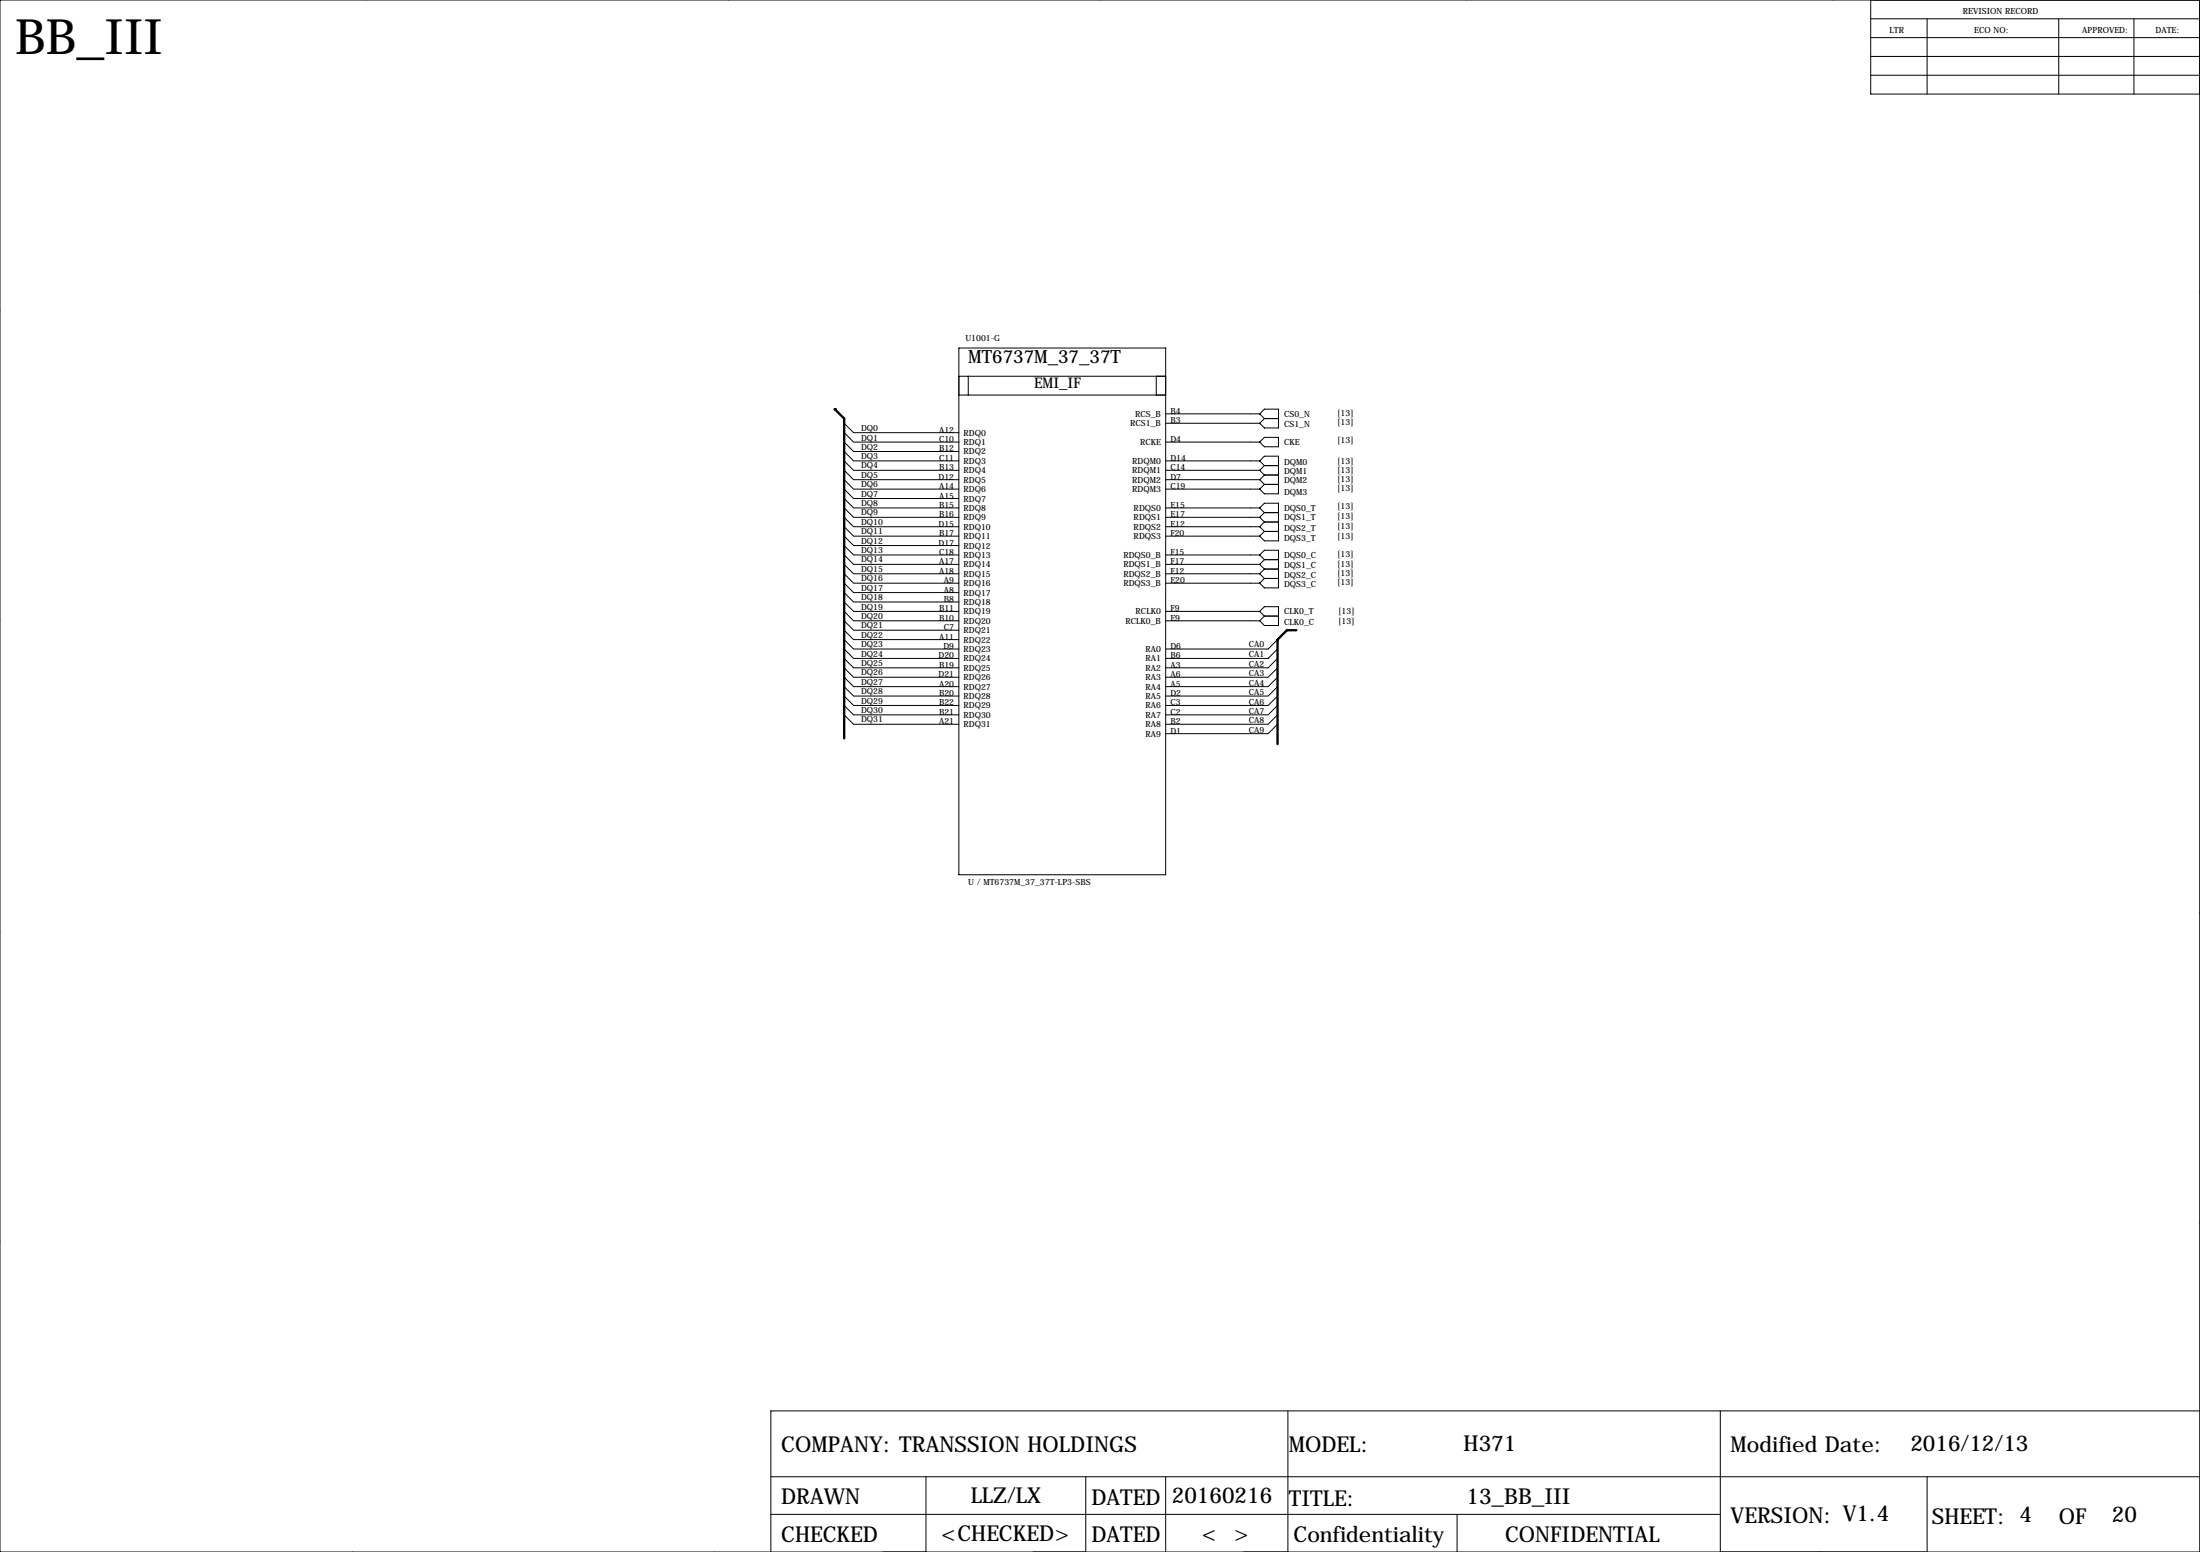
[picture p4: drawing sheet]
<svg xmlns="http://www.w3.org/2000/svg" width="594mm" height="419mm" viewBox="0 0 594 419" stroke-linecap="round" stroke-linejoin="round" font-family="sans-serif">
<g fill="none" stroke="#000" stroke-width=".27">
<path d="M99.1 -.1v.1M196.8 -.1v.1M297.2 -.1v.1M396.2 -.1v.1M495.3 -.1v.1M0 0h594.4v419.1h-594.4zM505.5 5.1h88.9M505.5 10.2h88.9M505.5 0v25.4h88.9M505.5 15.2h88.9M520.7 5.1v20.3M556.3 5.1v20.3"/>
<path d="M576.6 5.1v20.3M505.5 20.3h88.9M594.4 78.7h.1M0 83.8h.1M259.1 94h55.9v142.2h-55.9zM228.1 114.3l2.5 2.5h28.5M228.1 116.8l2.5 2.6h28.5M228.1 119.4l2.5 2.5h28.5M259.1 101.6h55.9M259.1 106.7h55.9M261.6 101.6v5.1M312.4 101.6v5.1"/>
<path d="M315 119.4h25.4M315 111.8h25.4M315 114.3h25.4M340.4 111.8l1.2-1.3h3.8v5.1h-3.8l-1.2-1.3M340.4 119.4l1.2-1.3h3.8v2.5h-3.8zM340.4 111.8l1.2 1.2M341.6 113h3.8M341.6 113l-1.2 1.3M228.1 127l2.5 2.5h28.5M228.1 129.5l2.5 2.6h28.5M228.1 132.1l2.5 2.5h28.5M228.1 134.6l2.5 2.6h28.5"/>
<path d="M228.1 137.2l2.5 2.5h28.5M228.1 121.9l2.5 2.6h28.5M228.1 124.5l2.5 2.5h28.5M228.1 139.7l2.5 2.5h28.5M315 139.7h25.4M315 137.2h25.4M315 132.1h25.4M315 129.5h25.4M315 127h25.4M315 124.5h25.4M340.4 124.5l1.2-1.3h3.8v10.1h-3.8l-1.2-1.2M340.4 137.2l1.2-1.3h3.8v10.2h-3.8l-1.2-1.3"/>
<path d="M340.4 129.5l1.2 1.3M340.4 127l1.2 1.3M340.4 124.5l1.2 1.2M340.4 139.7l1.2 1.3M340.4 137.2l1.2 1.2M341.6 130.8h3.8M341.6 130.8l-1.2 1.3M341.6 128.3h3.8M341.6 128.3l-1.2 1.2M341.6 125.7h3.8M341.6 125.7l-1.2 1.3M341.6 138.4h3.8"/>
<path d="M341.6 138.4l-1.2 1.3M228.1 157.5l2.5 2.5h28.5M228.1 147.3l2.5 2.6h28.5M228.1 149.9l2.5 2.5h28.5M228.1 152.4l2.5 2.5h28.5M228.1 154.9l2.5 2.6h28.5M228.1 142.2l2.5 2.6h28.5M228.1 144.8l2.5 2.5h28.5M315 157.5h25.4M315 154.9h25.4M315 152.4h25.4M315 149.9h25.4"/>
<path d="M315 144.8h25.4M315 142.2h25.4M340.4 149.9l1.2-1.3h3.8v10.2h-3.8l-1.2-1.3M340.4 149.9l1.2 1.2M340.4 152.4l1.2 1.3M340.4 154.9l1.2 1.3M340.4 142.2l1.2 1.3M341.6 151.1h3.8M341.6 153.7h3.8M341.6 151.1l-1.2 1.3M341.6 156.2h3.8M341.6 153.7l-1.2 1.2"/>
<path d="M341.6 156.2l-1.2 1.3M341.6 141h3.8M341.6 143.5h3.8M341.6 143.5l-1.2 1.3M341.6 141l-1.2 1.2M0 167.6h.1M228.1 162.6l2.5 2.5h28.5M228.1 172.7l2.5 2.6h28.5M228.1 175.3l2.5 2.5h28.5M228.1 170.2l2.5 2.5h28.5M228.1 177.8l2.5 2.5h28.5M228.1 165.1l2.5 2.5h28.5"/>
<path d="M228.1 167.6l2.5 2.6h28.5M228.1 160l2.5 2.6h28.5M315 167.6h25.4M315 165.1h25.4M340.4 165.1l1.2-1.3h3.8v5.1h-3.8l-1.2-1.3M340.4 165.1l1.2 1.3M341.6 166.4h3.8M341.6 166.4l-1.2 1.2M345.2 177.8l-2.6 2.5h-27.6M345.2 175.3l-2.6 2.5h-27.6M345.2 172.7l-2.6 2.6h-27.6M594.4 162.6h.1"/>
<path d="M228.1 182.9l2.5 2.5h28.5M228.1 193l2.5 2.6h28.5M228.1 190.5l2.5 2.5h28.5M228.1 188l2.5 2.5h28.5M228.1 185.4l2.5 2.6h28.5M228.1 180.3l2.5 2.6h28.5M345.2 193l-2.6 2.6h-27.6M345.2 195.6l-2.6 2.5h-27.6M345.2 190.5l-2.6 2.5h-27.6M345.2 188l-2.6 2.5h-27.6M345.2 185.4l-2.6 2.6h-27.6M345.2 182.9l-2.6 2.5h-27.6"/>
<path d="M345.2 180.3l-2.6 2.6h-27.6M0 251.5h.1M594.4 246.4h.1M0 335.3h.1M594.4 330.2h.1M208.3 398.8h386.1M250.2 398.8v20.3M293.4 398.8v20.3M315 398.8v20.3M348 381v38.1M464.8 381v38.1M520.7 398.8v20.3"/>
<path d="M594.4 381h-386.1v38.1M95.2 419.1h.1M193 419.1h.1M208.3 408.9h256.5M393.7 408.9v10.2M491.5 419.1h.1"/>
</g>
<path d="M225.6 110.5h.1M225.6 110.5l2.5 2.5v86.4M350.3 170.2h-2.6l-2.5 2.5v28.2" fill="none" stroke="#000" stroke-width=".63"/>
<text font-size="13.2" x="4.1" y="14.5">BB_III</text>
<g font-size="5.9">
<text x="211.1" y="392.2">COMPANY: TRANSSION HOLDINGS</text>
<text x="348.2" y="392.2">MODEL:</text>
<text x="395.5" y="391.7">H371</text>
<text x="467.6" y="392.2">Modified Date:</text>
<text x="516.2" y="391.7">2016/12/13</text>
<text x="211.1" y="406.1">DRAWN</text>
<text x="262.3" y="405.9">LLZ/LX</text>
<text x="294.9" y="406.4">DATED</text>
<text x="316.6" y="405.9">20160216</text>
<text x="348.2" y="406.7">TITLE:</text>
<text x="396.2" y="406.1">13_BB_III</text>
<text x="467.6" y="411.2">VERSION: V1.4</text>
<text x="522" y="411.5">SHEET: 4</text>
<text x="556.3" y="411.5">OF</text>
<text x="570.6" y="411">20</text>
<text x="211.1" y="416.3">CHECKED</text>
<text x="254.3" y="416.1">&lt;CHECKED&gt;</text>
<text x="294.9" y="416.3">DATED</text>
<text x="324.8" y="416.1">&lt; &gt;</text>
<text x="349.5" y="416.3">Confidentiality</text>
<text x="406.7" y="416.3">CONFIDENTIAL</text>
</g>
<text font-size="4.9" x="261.6" y="98">MT6737M_37_37T</text>
<text font-size="4" x="279.4" y="104.6">EMI_IF</text>
<g font-size="2.3">
<text x="530.4" y="3.8">REVISION RECORD</text>
<text x="510.5" y="8.9">LTR</text>
<text x="533.4" y="8.9">ECO NO:</text>
<text x="562.6" y="8.9">APPROVED:</text>
<text x="582.4" y="8.9">DATE:</text>
<text x="260.9" y="92.2">U1001-G</text>
<text x="306.7" y="112.6">RCS_B</text>
<text x="316.2" y="111.8">B4</text>
<text x="347" y="112.5">CS0_N</text>
<text x="361.3" y="112.4">[13]</text>
<text x="232.7" y="116.3">DQ0</text>
<text x="232.7" y="119.1">DQ1</text>
<text x="253.7" y="119.4">C10</text>
<text x="253.7" y="116.8">A12</text>
<text x="260.4" y="117.6">RDQ0</text>
<text x="305.4" y="115.1">RCS1_B</text>
<text x="316.2" y="114.3">B3</text>
<text x="316.2" y="119.4">D4</text>
<text x="347" y="115.3">CS1_N</text>
<text x="361.3" y="114.6">[13]</text>
<text x="361.3" y="119.7">[13]</text>
<text x="232.7" y="121.4">DQ2</text>
<text x="232.7" y="124">DQ3</text>
<text x="253.7" y="124.5">C11</text>
<text x="253.7" y="121.9">B12</text>
<text x="260.4" y="125.3">RDQ3</text>
<text x="260.4" y="122.7">RDQ2</text>
<text x="260.4" y="120.2">RDQ1</text>
<text x="305.9" y="125.3">RDQM0</text>
<text x="308" y="120.2">RCKE</text>
<text x="316.2" y="124.5">D14</text>
<text x="347" y="120.1">CKE</text>
<text x="347" y="125.5">DQM0</text>
<text x="361.3" y="125.3">[13]</text>
<text x="232.7" y="126.5">DQ4</text>
<text x="232.7" y="129">DQ5</text>
<text x="232.7" y="131.6">DQ6</text>
<text x="253.6" y="129.5">D12</text>
<text x="253.7" y="127">B13</text>
<text x="260.4" y="130.3">RDQ5</text>
<text x="260.4" y="127.8">RDQ4</text>
<text x="305.9" y="127.8">RDQM1</text>
<text x="305.9" y="130.3">RDQM2</text>
<text x="316.2" y="127">C14</text>
<text x="316.2" y="129.5">D7</text>
<text x="347" y="130.6">DQM2</text>
<text x="347" y="128">DQM1</text>
<text x="361.3" y="130.1">[13]</text>
<text x="361.3" y="127.9">[13]</text>
<text x="232.7" y="134.1">DQ7</text>
<text x="232.7" y="136.7">DQ8</text>
<text x="253.7" y="137.2">B15</text>
<text x="253.7" y="134.6">A15</text>
<text x="253.7" y="132.1">A14</text>
<text x="260.4" y="138">RDQ8</text>
<text x="260.4" y="135.4">RDQ7</text>
<text x="260.4" y="132.9">RDQ6</text>
<text x="305.9" y="132.9">RDQM3</text>
<text x="306.3" y="138">RDQS0</text>
<text x="316.2" y="132.1">C19</text>
<text x="316.2" y="137.2">E15</text>
<text x="347" y="133.6">DQM3</text>
<text x="347" y="137.9">DQS0_T</text>
<text x="361.3" y="132.7">[13]</text>
<text x="361.3" y="137.5">[13]</text>
<text x="232.7" y="139.2">DQ9</text>
<text x="232.7" y="141.7">DQ10</text>
<text x="253.6" y="142.2">D15</text>
<text x="253.7" y="139.7">B16</text>
<text x="260.4" y="143">RDQ10</text>
<text x="260.4" y="140.5">RDQ9</text>
<text x="306.3" y="140.5">RDQS1</text>
<text x="306.3" y="143">RDQS2</text>
<text x="316.2" y="139.7">E17</text>
<text x="316.2" y="142.2">E12</text>
<text x="347" y="140.5">DQS1_T</text>
<text x="347" y="143.3">DQS2_T</text>
<text x="361.3" y="140">[13]</text>
<text x="361.3" y="142.8">[13]</text>
<text x="232.7" y="144.3">DQ11</text>
<text x="232.7" y="146.8">DQ12</text>
<text x="232.7" y="149.4">DQ13</text>
<text x="253.6" y="147.3">D17</text>
<text x="253.7" y="149.9">C18</text>
<text x="253.7" y="144.8">B17</text>
<text x="260.4" y="148.1">RDQ12</text>
<text x="260.4" y="145.6">RDQ11</text>
<text x="306.3" y="145.6">RDQS3</text>
<text x="316.2" y="144.8">F20</text>
<text x="316.2" y="149.9">F15</text>
<text x="347" y="146.1">DQS3_T</text>
<text x="361.3" y="145.6">[13]</text>
<text x="232.7" y="151.9">DQ14</text>
<text x="232.7" y="154.4">DQ15</text>
<text x="253.7" y="154.9">A18</text>
<text x="253.7" y="152.4">A17</text>
<text x="260.4" y="155.7">RDQ15</text>
<text x="260.4" y="153.2">RDQ14</text>
<text x="260.4" y="150.7">RDQ13</text>
<text x="303.5" y="150.7">RDQS0_B</text>
<text x="303.5" y="153.2">RDQS1_B</text>
<text x="303.5" y="155.7">RDQS2_B</text>
<text x="316.2" y="152.4">F17</text>
<text x="316.2" y="154.9">F12</text>
<text x="347" y="150.6">DQS0_C</text>
<text x="347" y="153.4">DQS1_C</text>
<text x="347" y="156">DQS2_C</text>
<text x="361.3" y="150.5">[13]</text>
<text x="361.3" y="153">[13]</text>
<text x="361.3" y="155.5">[13]</text>
<text x="232.7" y="157">DQ16</text>
<text x="232.7" y="159.5">DQ17</text>
<text x="255" y="160">A8</text>
<text x="255" y="157.5">A9</text>
<text x="260.4" y="160.8">RDQ17</text>
<text x="260.4" y="158.3">RDQ16</text>
<text x="303.5" y="158.3">RDQS3_B</text>
<text x="316.2" y="157.5">E20</text>
<text x="347" y="158.5">DQS3_C</text>
<text x="361.3" y="158.1">[13]</text>
<text x="232.7" y="162.1">DQ18</text>
<text x="232.7" y="164.6">DQ19</text>
<text x="232.7" y="167.1">DQ20</text>
<text x="253.7" y="167.6">B10</text>
<text x="253.7" y="165.1">B11</text>
<text x="255" y="162.6">B8</text>
<text x="260.4" y="165.9">RDQ19</text>
<text x="260.4" y="163.4">RDQ18</text>
<text x="306.8" y="165.9">RCLK0</text>
<text x="316.2" y="165.1">F9</text>
<text x="316.2" y="167.6">E9</text>
<text x="347" y="165.9">CLK0_T</text>
<text x="361.5" y="165.7">[13]</text>
<text x="232.7" y="169.7">DQ21</text>
<text x="232.7" y="172.2">DQ22</text>
<text x="253.7" y="172.7">A11</text>
<text x="255" y="170.2">C7</text>
<text x="260.4" y="173.5">RDQ22</text>
<text x="260.4" y="171">RDQ21</text>
<text x="260.4" y="168.4">RDQ20</text>
<text x="304.1" y="168.4">RCLK0_B</text>
<text x="347" y="168.7">CLK0_C</text>
<text x="361.5" y="168.5">[13]</text>
<text x="232.7" y="174.8">DQ23</text>
<text x="232.7" y="177.3">DQ24</text>
<text x="232.7" y="179.8">DQ25</text>
<text x="253.6" y="177.8">D20</text>
<text x="254.9" y="175.3">D9</text>
<text x="260.4" y="178.6">RDQ24</text>
<text x="260.4" y="176.1">RDQ23</text>
<text x="309.5" y="176.1">RA0</text>
<text x="309.5" y="178.6">RA1</text>
<text x="316.2" y="175.3">D6</text>
<text x="316.2" y="177.8">B6</text>
<text x="337.4" y="174.8">CA0</text>
<text x="337.4" y="177.5">CA1</text>
<text x="232.7" y="182.4">DQ26</text>
<text x="232.7" y="184.9">DQ27</text>
<text x="253.6" y="182.9">D21</text>
<text x="253.7" y="185.4">A20</text>
<text x="253.7" y="180.3">B19</text>
<text x="260.4" y="183.7">RDQ26</text>
<text x="260.4" y="181.1">RDQ25</text>
<text x="309.5" y="181.1">RA2</text>
<text x="309.5" y="183.7">RA3</text>
<text x="316.2" y="180.3">A3</text>
<text x="316.2" y="182.9">A6</text>
<text x="316.2" y="185.4">A5</text>
<text x="337.4" y="180.1">CA2</text>
<text x="337.4" y="182.6">CA3</text>
<text x="337.4" y="185.2">CA4</text>
<text x="232.7" y="187.5">DQ28</text>
<text x="232.7" y="190">DQ29</text>
<text x="253.7" y="190.5">B22</text>
<text x="253.7" y="188">B20</text>
<text x="260.4" y="191.3">RDQ29</text>
<text x="260.4" y="188.8">RDQ28</text>
<text x="260.4" y="186.2">RDQ27</text>
<text x="309.5" y="186.2">RA4</text>
<text x="309.5" y="188.8">RA5</text>
<text x="309.5" y="191.3">RA6</text>
<text x="316.2" y="188">D2</text>
<text x="316.2" y="190.5">C3</text>
<text x="337.4" y="187.7">CA5</text>
<text x="337.4" y="190.2">CA6</text>
<text x="232.7" y="192.5">DQ30</text>
<text x="232.7" y="195.1">DQ31</text>
<text x="253.7" y="195.6">A21</text>
<text x="253.7" y="193">B21</text>
<text x="260.4" y="196.4">RDQ31</text>
<text x="260.4" y="193.8">RDQ30</text>
<text x="309.5" y="193.8">RA7</text>
<text x="309.5" y="196.4">RA8</text>
<text x="316.2" y="193">C2</text>
<text x="316.2" y="195.6">B2</text>
<text x="337.4" y="192.8">CA7</text>
<text x="337.4" y="195.3">CA8</text>
<text x="337.4" y="197.9">CA9</text>
<text x="309.5" y="198.9">RA9</text>
<text x="316.2" y="198.1">D1</text>
<text x="261.6" y="239">U / MT6737M_37_37T-LP3-SBS</text>
</g>
</svg>
